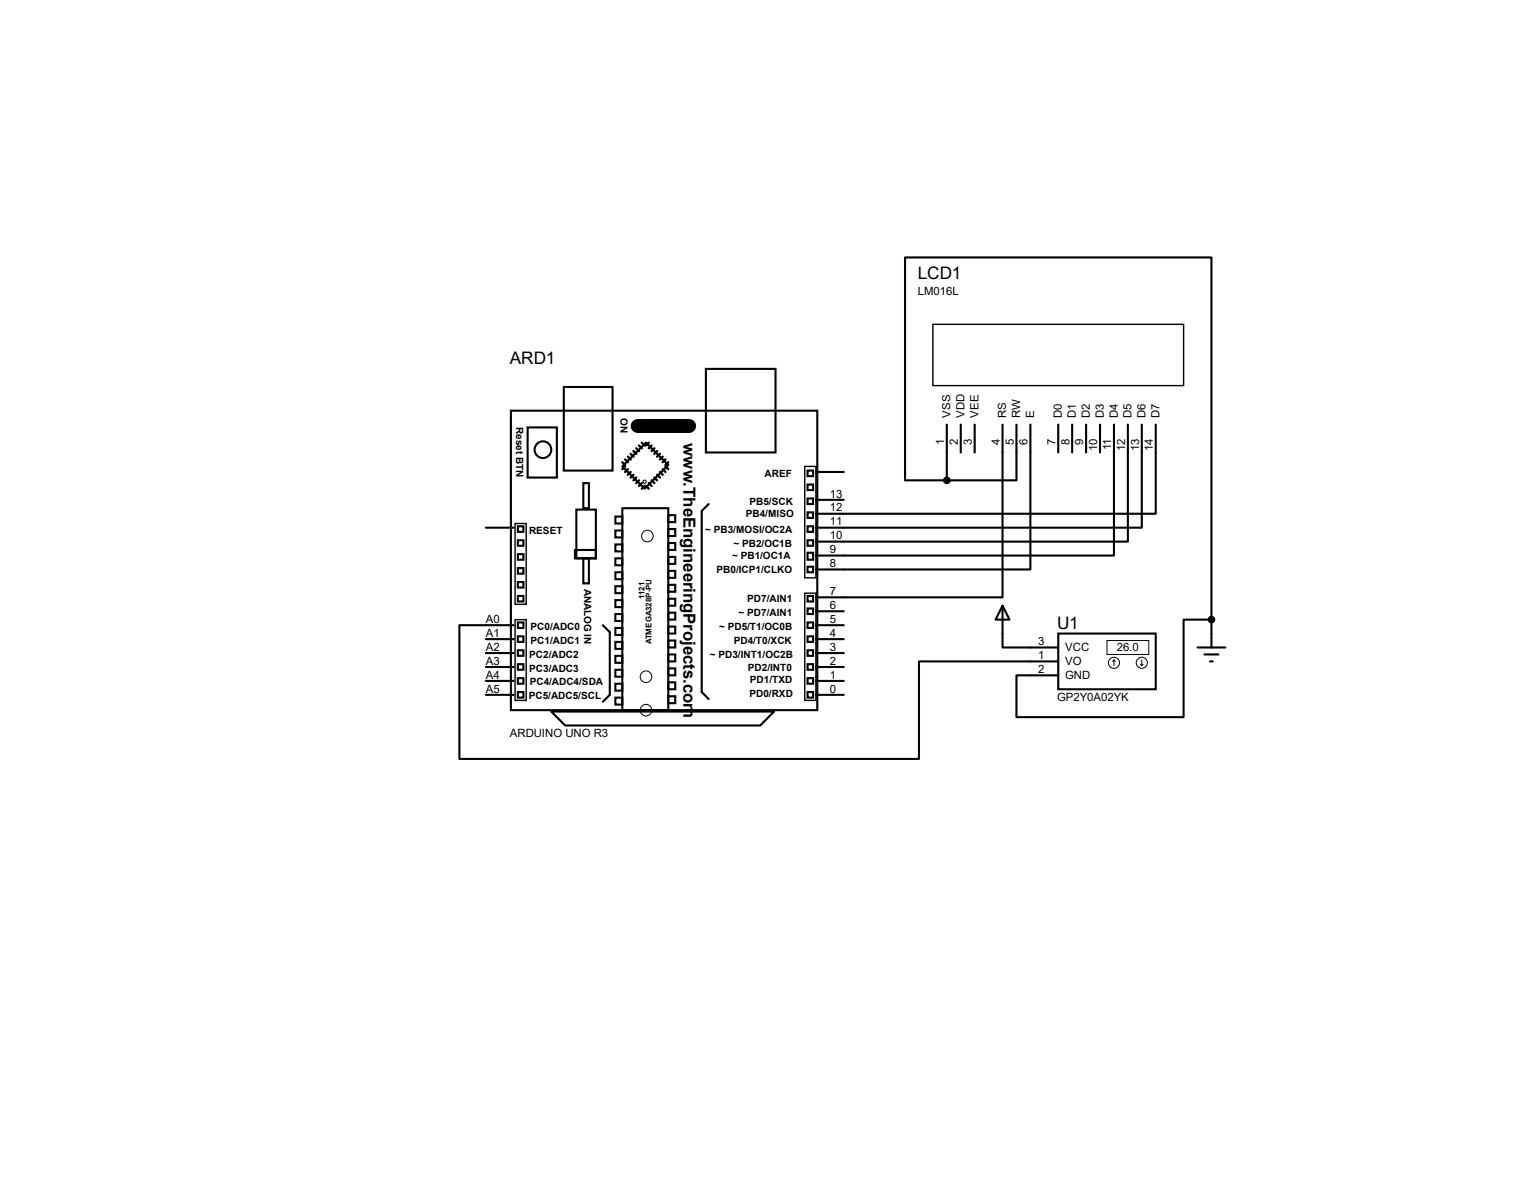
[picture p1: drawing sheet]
<svg xmlns="http://www.w3.org/2000/svg" width="279mm" height="216mm" viewBox="0 0 279 216" stroke-linecap="round" stroke-linejoin="round" font-family="sans-serif">
<g fill="none" stroke="#000" stroke-width=".38">
<path d="M93.2 74.9h55.9v54.6h-55.9zM96.2 77.9h5.4v9.2h-5.4zM102.8 70.6h8.9v15.2h-8.9zM118.8 76.7h4.6v2h-4.6zM128.7 67.3h12.7v15.2h-12.7zM172.7 77.4v10.2M175.2 77.4v5.1M177.8 77.4v5.1M182.8 77.4v31.5h-34M185.4 77.4v10.2h-12.7M187.9 77.4v26.4h-39.1M193 77.4v5.1"/>
<path d="M195.5 77.4v5.1M198.1 77.4v5.1M200.6 77.4v5.1M203.2 77.4v23.9h-54.4M205.7 77.4v21.4h-56.9M208.2 77.4v18.8h-59.4M210.8 77.4v16.3h-62M88.6 96.2h5.1M94.4 98.5h1.1v1h-1.1zM94.4 96h1.1v1h-1.1zM105.1 92.9h3.6v8.9h-3.6zM106.4 88.1h1v4.6h-1z"/>
<path d="M112.2 94.2h1.3v1.3h-1.3zM112.2 96.7h1.3v1.3h-1.3zM112.2 99.3h1.3v1.2h-1.3zM113.5 92.7h8.4v36.8h-8.4zM117.8 80.7l4.1 4.1-4.3 4.3-4.1-4.1zM121.9 93.9h1.2v1.3h-1.2zM121.9 96.5h1.2v1.2h-1.2zM121.9 99h1.2v1.3h-1.2zM129.2 91.9l-1.2 1.3v33l1.2 1.3M147.3 85.8h1v1h-1zM147.3 90.9h1v1h-1zM147.3 93.4h1v1h-1z"/>
<path d="M147.3 96h1v1h-1zM147.3 98.5h1v1h-1zM147.3 88.3h1v1.1h-1zM148.8 91.1h5.1M148.8 86.1h5.1M172.7 87.6h-7.6v-40.7h55.8v66.1M88.6 119.1h5.1M88.6 116.5h5.1M93.7 114h-9.9v24.4h83.8v-17.8h25.4M94.4 103.6h1.1v1h-1.1zM94.4 108.7h1.1v1h-1.1zM94.4 106.1h1.1v1h-1.1z"/>
<path d="M94.4 101h1.1v1.1h-1.1zM94.4 113.5h1.1v1h-1.1zM94.4 116h1.1v1.1h-1.1zM94.4 118.6h1.1v1h-1.1zM104.9 100.3h3.8v1.5h-3.8zM106.4 101.8h1v4.6h-1zM109.9 114l1.3 1.3v11.4l-1.3 1.3M112.2 101.8h1.3v1.3h-1.3zM112.2 104.4h1.3v1.2h-1.3zM112.2 106.9h1.3v1.3h-1.3zM112.2 109.4h1.3v1.3h-1.3zM112.2 112h1.3v1.2h-1.3z"/>
<path d="M112.2 114.5h1.3v1.3h-1.3zM112.2 117.1h1.3v1.2h-1.3zM112.2 119.6h1.3v1.3h-1.3zM121.9 101.6h1.2v1.2h-1.2zM121.9 104.1h1.2v1.3h-1.2zM121.9 106.6h1.2v1.3h-1.2zM121.9 109.2h1.2v1.2h-1.2zM121.9 111.7h1.2v1.3h-1.2zM121.9 114.3h1.2v1.2h-1.2zM121.9 116.8h1.2v1.3h-1.2zM121.9 119.3h1.2v1.3h-1.2zM147.3 100.8h1v1.3h-1z"/>
<path d="M147.3 103.3h1v1.1h-1zM147.3 108.7h1v1h-1zM147.3 111h1v1h-1zM147.3 113.5h1v1h-1zM147.3 116h1v1.1h-1zM147.3 118.6h1v1h-1zM148.8 119.1h5.1M148.8 116.5h5.1M148.8 114h5.1M148.8 111.5h5.1M182.8 110.4l1.3 2.6h-2.5zM182.8 110.4v7.7h10.2"/>
<path d="M193 115.5h17.8v10.2h-17.8zM218.4 118.1h5.1M219.7 119.3h2.5M220.9 113h-5v17.8h-30.5v-7.7h7.6M220.9 113v5.1M88.6 126.7h5.1M88.6 124.2h5.1M88.6 121.6h5.1M94.4 121.1h1.1v1h-1.1zM94.4 123.7h1.1v1h-1.1zM94.4 126.2h1.1v1h-1.1zM100.5 129.8h40.7l-2.6 2.5h-35.5z"/>
<path d="M112.2 122.1h1.3v1.3h-1.3zM112.2 124.7h1.3v1.2h-1.3zM112.2 127.2h1.3v1.3h-1.3zM121.9 121.9h1.2v1.2h-1.2zM121.9 124.4h1.2v1.3h-1.2zM121.9 127h1.2v1.2h-1.2zM147.3 121.1h1v1h-1zM147.3 123.7h1v1h-1zM147.3 126.2h1v1h-1zM148.8 126.7h5.1M148.8 124.2h5.1M148.8 121.6h5.1"/>
<path d="M220.7 120.6h.5"/>
<circle cx="99" cy="82" r="1.52"/>
</g>
<path d="M116.3 77.7h9.4" fill="none" stroke="#000" stroke-width="2.5"/>
<g fill="none" stroke="#000" stroke-width=".42">
<path d="M113.5 84.3l.5 .5M114 83.8l.5 .5M114 85l-.5 .6M114.5 83.3l.5 .5M114.5 85.6l-.5 .5M115 82.8l.5 .5M115 86.1l-.5 .5M115.5 82.3l.5 .5M115.5 86.6l-.5 .5M116 81.7l.5 .6M116 87.1l-.5 .5M116.5 81.2l.6 .5"/>
<path d="M116.5 87.6l-.5 .5M117.1 80.7l.5 .5M117.1 88.1l-.6 .5M117.6 88.6l-.5 .5M117.8 88.6l.5 .5M118.3 88.1l.5 .5M118.3 80.7l-.5 .5M118.8 87.6l.5 .5M118.8 81.2l-.5 .5M119.3 87.1l.5 .5M119.3 81.7l-.5 .6M119.8 86.6l.6 .5"/>
<path d="M119.8 82.3l-.5 .5M120.4 86.1l.5 .5M120.4 82.8l-.6 .5M120.9 85.6l.5 .5M120.9 83.3l-.5 .5M121.4 85l.5 .6M121.4 83.8l-.5 .5M121.9 84.3l-.5 .5"/>
</g>
<g fill="none" stroke="#000" stroke-width=".18">
<path d="M201.9 116.8h7.6v2.5h-7.6zM203.2 120.4l.2 .2M203.2 120.4l-.3 .2M203.2 120.4v1M208 121.1l.2 .3M208.2 120.4v1M208.5 121.1l-.3 .3"/>
<circle cx="117.6" cy="87.8" r=".3"/>
<circle cx="118.1" cy="97.7" r="1.06"/>
<circle cx="117.8" cy="123.4" r="1.06"/>
<circle cx="117.8" cy="129.5" r="1.06"/>
<circle cx="203.2" cy="120.9" r="1.02"/>
<circle cx="208.2" cy="120.9" r="1.02"/>
</g>
<path d="M170.1 59.1h45.8v11.2h-45.8zM93.9 95.5h2.1v14.7h-2.1zM146.8 85h2v20.4h-2zM93.9 113h2.1v14.7h-2.1zM146.8 108.2h2v19.5h-2z" fill="none" stroke="#000" stroke-width=".25"/>
<g fill="#000" stroke="#000" stroke-width=".38">
<circle cx="172.7" cy="87.6" r=".51"/>
<circle cx="220.9" cy="113" r=".51"/>
</g>
<g font-size="3.1">
<text x="167.4" y="50.9">LCD1</text>
<text x="93" y="66.4">ARD1</text>
<text x="192.8" y="114.6">U1</text>
</g>
<text font-size="3" x="124.7" y="80.7" transform="rotate(90 124.7 80.7)">www.TheEngineeringProjects.com</text>
<g font-size="2.1">
<text x="167.4" y="53.8">LM016L</text>
<text x="173.4" y="76.2" transform="rotate(-90 173.4 76.2)">VSS</text>
<text x="175.9" y="76.2" transform="rotate(-90 175.9 76.2)">VDD</text>
<text x="178.4" y="76.2" transform="rotate(-90 178.4 76.2)">VEE</text>
<text x="183.5" y="76.2" transform="rotate(-90 183.5 76.2)">RS</text>
<text x="186.1" y="76.2" transform="rotate(-90 186.1 76.2)">RW</text>
<text x="188.6" y="76.2" transform="rotate(-90 188.6 76.2)">E</text>
<text x="193.7" y="76.2" transform="rotate(-90 193.7 76.2)">D0</text>
<text x="196.2" y="76.2" transform="rotate(-90 196.2 76.2)">D1</text>
<text x="198.8" y="76.2" transform="rotate(-90 198.8 76.2)">D2</text>
<text x="201.3" y="76.2" transform="rotate(-90 201.3 76.2)">D3</text>
<text x="203.8" y="76.2" transform="rotate(-90 203.8 76.2)">D4</text>
<text x="206.4" y="76.2" transform="rotate(-90 206.4 76.2)">D5</text>
<text x="208.9" y="76.2" transform="rotate(-90 208.9 76.2)">D6</text>
<text x="211.5" y="76.2" transform="rotate(-90 211.5 76.2)">D7</text>
<text x="172.2" y="81.1" transform="rotate(-90 172.2 81.1)">1</text>
<text x="174.7" y="81.1" transform="rotate(-90 174.7 81.1)">2</text>
<text x="177.3" y="81.1" transform="rotate(-90 177.3 81.1)">3</text>
<text x="182.3" y="81.1" transform="rotate(-90 182.3 81.1)">4</text>
<text x="184.9" y="81.1" transform="rotate(-90 184.9 81.1)">5</text>
<text x="187.4" y="81.1" transform="rotate(-90 187.4 81.1)">6</text>
<text x="192.5" y="81.1" transform="rotate(-90 192.5 81.1)">7</text>
<text x="195" y="81.1" transform="rotate(-90 195 81.1)">8</text>
<text x="197.6" y="81.1" transform="rotate(-90 197.6 81.1)">9</text>
<text x="200.1" y="82.3" transform="rotate(-90 200.1 82.3)">10</text>
<text x="202.7" y="82.1" transform="rotate(-90 202.7 82.1)">11</text>
<text x="205.2" y="82.3" transform="rotate(-90 205.2 82.3)">12</text>
<text x="207.7" y="82.3" transform="rotate(-90 207.7 82.3)">13</text>
<text x="210.3" y="82.3" transform="rotate(-90 210.3 82.3)">14</text>
<text x="151.3" y="95.8">11</text>
<text x="151.3" y="93.3">12</text>
<text x="151.3" y="90.7">13</text>
<text x="151.3" y="100.9">9</text>
<text x="151.3" y="98.3">10</text>
<text x="151.3" y="103.4">8</text>
<text x="88.6" y="113.6">A0</text>
<text x="151.3" y="113.6">5</text>
<text x="151.3" y="111">6</text>
<text x="151.3" y="108.5">7</text>
<text x="88.6" y="118.7">A2</text>
<text x="88.6" y="116.1">A1</text>
<text x="151.3" y="118.7">3</text>
<text x="151.3" y="116.1">4</text>
<text x="189.3" y="117.6">3</text>
<text x="194.3" y="118.8">VCC</text>
<text x="203.7" y="118.8">26.0</text>
<text x="88.6" y="123.7">A4</text>
<text x="88.6" y="121.2">A3</text>
<text x="151.3" y="123.7">1</text>
<text x="151.3" y="121.2">2</text>
<text x="189.3" y="120.2">1</text>
<text x="189.3" y="122.7">2</text>
<text x="194.3" y="121.3">VO</text>
<text x="194.3" y="123.9">GND</text>
<text x="88.6" y="126.3">A5</text>
<text x="151.3" y="126.3">0</text>
<text x="192.8" y="127.8">GP2Y0A02YK</text>
<text x="93" y="134.4">ARDUINO UNO R3</text>
</g>
<g font-size="1.8">
<text x="94.1" y="77.9" transform="rotate(90 94.1 77.9)">Reset BTN</text>
<text x="113.2" y="76.3" transform="rotate(90 113.2 76.3)">ON</text>
<text x="139.4" y="87">AREF</text>
<text x="136" y="94.4">PB4/MISO</text>
<text x="136.7" y="92.1">PB5/SCK</text>
<text x="96.5" y="97.4">RESET</text>
<text x="128.6" y="97.2">~ PB3/MOSI/OC2A</text>
<text x="133.5" y="102">~ PB1/OC1A</text>
<text x="133.8" y="99.7">~ PB2/OC1B</text>
<text x="106.6" y="107.3" transform="rotate(90 106.6 107.3)">ANALOG IN</text>
<text x="130.7" y="104.5">PB0/ICP1/CLKO</text>
<text x="134.7" y="112.4">~ PD7/AIN1</text>
<text x="136.3" y="109.9">PD7/AIN1</text>
<text x="96.8" y="117.5">PC1/ADC1</text>
<text x="96.8" y="114.9">PC0/ADC0</text>
<text x="131.1" y="114.9">~ PD5/T1/OC0B</text>
<text x="133.8" y="117.5">PD4/T0/XCK</text>
<text x="96.5" y="122.6">PC3/ADC3</text>
<text x="96.5" y="120">PC2/ADC2</text>
<text x="96.6" y="124.8">PC4/ADC4/SDA</text>
<text x="129.5" y="120">~ PD3/INT1/OC2B</text>
<text x="136.4" y="122.3">PD2/INT0</text>
<text x="136.8" y="124.6">PD1/TXD</text>
<text x="96.4" y="127.4">PC5/ADC5/SCL</text>
<text x="136.7" y="127.1">PD0/RXD</text>
</g>
<g font-size="1.4">
<text x="117.5" y="109.2" transform="rotate(-90 117.5 109.2)">1121</text>
<text x="118.8" y="117.4" transform="rotate(-90 118.8 117.4)">ATMEGA328P-PU</text>
</g>
</svg>
